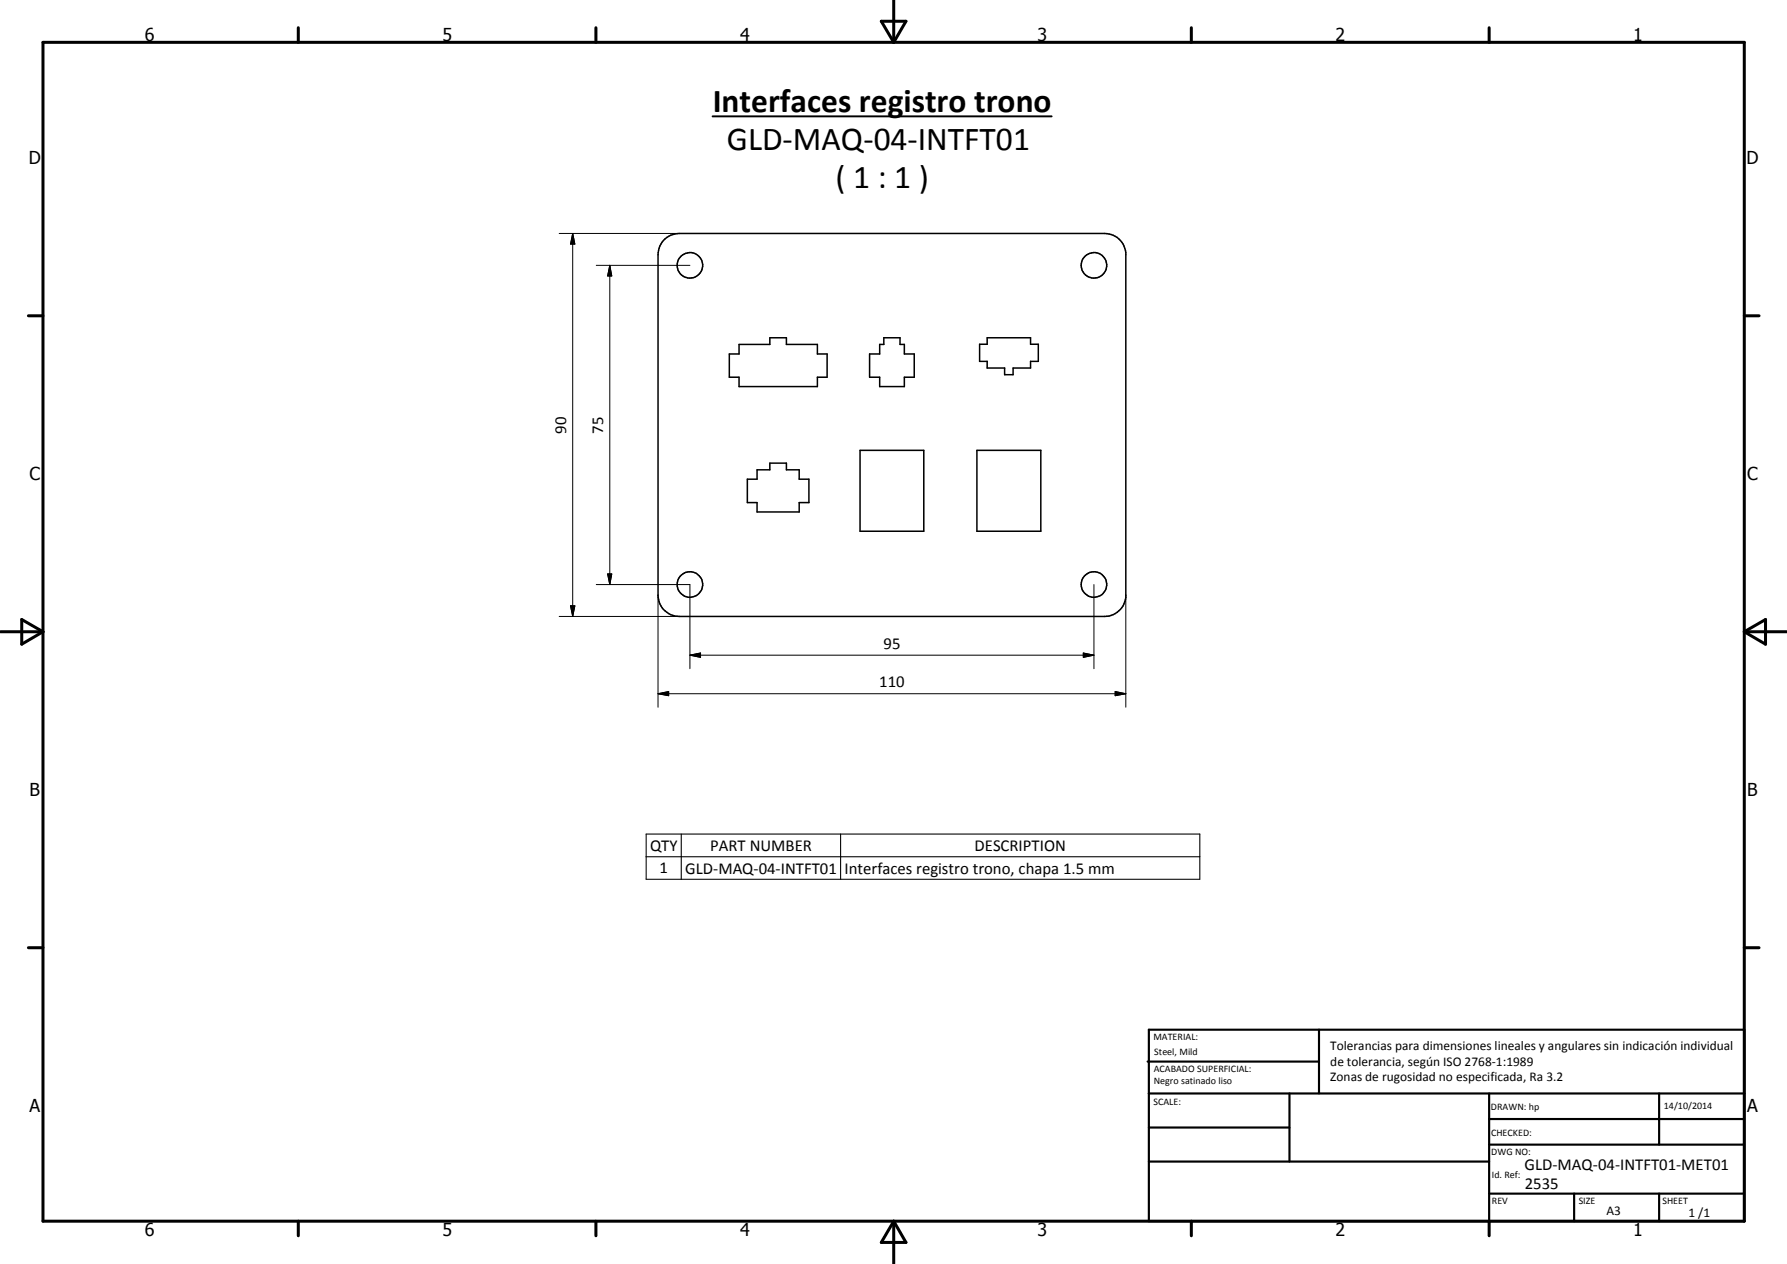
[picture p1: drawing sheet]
<svg xmlns="http://www.w3.org/2000/svg" width="420mm" height="297mm" viewBox="0 0 420 297" stroke-linecap="round" stroke-linejoin="round" font-family="sans-serif">
<g fill="none" stroke="#000" stroke-width=".35">
<path d="M156 56.5a5 5 0 0 1 3.7-1.6h100a5 5 0 0 1 5 4.5v81a5 5 0 0 1-5 4.5h-100a5 5 0 0 1-5-5v-80l.4-2.1zM207.8 79.4h3.8v1.5h1v2.3h2.4v5.4h-2.4v2.2h-5.8v-2.2h-2.3v-5.4h2.3v-2.3h1zM171.5 83.2h2.3v-2.3h7.2v-1.5h3.9v1.5h7.3v2.3h2.3v5.4h-2.3v2.2h-18.4v-2.2h-2.3zM230.3 80.9h1.8v-1.5h10.2v1.5h1.8v4h-1.8v1.6h-4.1v1.6h-2v-1.6h-4.1v-1.6h-1.8zM175.7 112.6h2.3v-2.2h3v-1.6h3.9v1.6h3v2.2h2.3v5.5h-2.3v2.2h-9.9v-2.2h-2.3zM202.2 105.8h15v19h-15zM229.7 105.8h15v19h-15z"/>
<circle cx="162.2" cy="62.4" r="3"/>
<circle cx="257.2" cy="62.3" r="3"/>
<circle cx="162.2" cy="137.4" r="3"/>
<circle cx="257.2" cy="137.3" r="3"/>
</g>
<path d="M167.5 27.3h79.8" fill="none" stroke="#000" stroke-width=".46"/>
<g fill="none" stroke="#000" stroke-width=".71">
<path d="M10.1 9.9h400v277.1h-400zM70.1 6.5v3.4M140.1 6.5v3.4M207.2 5h5.8l-2.9 4.9zM210.1 0v9.9M280.1 6.5v3.4M350.1 6.5v3.4M6.7 74.2h3.4M410.1 74.2h3.5M.1 148.5h10M5.1 145.6l5 2.9-5 2.9zM410.1 148.5h10"/>
<path d="M410.1 148.5l5-2.9v5.8zM6.7 222.7h3.4M410.1 222.7h3.5M70.1 287v3.4M140.1 287v3.4M210.1 287v10M210.1 287l2.9 5h-5.8zM280.1 287v3.4M350.1 287v3.4"/>
</g>
<g fill="none" stroke="#000" stroke-width=".51">
<path d="M269.8 249.5h40.3M270.1 242h140v45h-140zM270.1 257h140M303.2 257v16M310.1 242v15M350.1 257v30M390.1 257v12M270.1 265h33.1M270.1 273h80M350.1 269h60M350.1 263h60M350.1 280.5h60"/>
<path d="M370.1 280.5v6.5M390.1 280.5v6.5"/>
</g>
<path d="M151.9 196h130.2v10.6h-130.2zM160.2 196v10.6M197.6 196v10.6M151.9 201.3h130.2" fill="none" stroke="#000" stroke-width=".25"/>
<g fill="none" stroke="#000" stroke-width=".24">
<path d="M131.5 54.9h28.2M134.7 54.9l.5 2.5h-1.1zM134.7 54.9v90M140.2 62.4h22M143.4 62.4l.4 2.5h-.9zM143.4 62.4v75M140.2 137.4h22v19.7M142.9 134.9h.9l-.4 2.5zM154.7 139.9v26.3M257.2 137.4v19.7M264.7 139.9v26.3M131.5 144.9h28.2"/>
<path d="M134.1 142.4h1.1l-.5 2.5zM162.2 154l2.5-.5v1zM162.2 154h95M254.7 153.5l2.5 .5-2.5 .5zM154.7 163l2.5-.5v1zM154.7 163h110M262.2 162.5l2.5 .5-2.5 .5z"/>
</g>
<path d="M134.7 54.9l.5 2.5h-1.1zM143.4 62.4l.4 2.5h-.9zM142.9 134.9h.9l-.4 2.5zM134.1 142.4h1.1l-.5 2.5zM162.2 154l2.5-.5v1zM254.7 153.5l2.5 .5-2.5 .5zM154.7 163l2.5-.5v1zM262.2 162.5l2.5 .5-2.5 .5z" fill="#000"/>
<g font-size="7.9">
<text x="167.6" y="26.2">Interfaces registro trono</text>
<text x="170.9" y="35.3">GLD-MAQ-04-INTFT01</text>
<text x="196.5" y="44.3">( 1 : 1 )</text>
</g>
<g font-size="4.2">
<text x="34" y="9.6">6</text>
<text x="104" y="9.6">5</text>
<text x="174" y="9.6">4</text>
<text x="244" y="9.6">3</text>
<text x="314" y="9.6">2</text>
<text x="384" y="9.6">1</text>
<text x="6.8" y="38.7">D</text>
<text x="410.6" y="38.7">D</text>
<text x="7" y="112.9">C</text>
<text x="410.8" y="112.9">C</text>
<text x="7" y="187.1">B</text>
<text x="410.8" y="187.1">B</text>
<text x="7" y="261.4">A</text>
<text x="410.8" y="261.4">A</text>
<text x="34" y="290.4">6</text>
<text x="104" y="290.4">5</text>
<text x="174" y="290.4">4</text>
<text x="244" y="290.4">3</text>
<text x="314" y="290.4">2</text>
<text x="384" y="290.4">1</text>
</g>
<g font-size="3.9">
<text x="133.1" y="101.9" transform="rotate(-90 133.1 101.9)">90</text>
<text x="141.8" y="101.9" transform="rotate(-90 141.8 101.9)">75</text>
<text x="207.8" y="152.4">95</text>
<text x="206.7" y="161.5">110</text>
<text x="152.9" y="199.9">QTY</text>
<text x="167" y="199.9">PART NUMBER</text>
<text x="229.1" y="199.9">DESCRIPTION</text>
<text x="155.1" y="205.2">1</text>
<text x="161.1" y="205.3">GLD-MAQ-04-INTFT01</text>
<text x="198.6" y="205.4">Interfaces registro trono, chapa 1.5 mm</text>
<text x="358.5" y="275">GLD-MAQ-04-INTFT01-MET01</text>
<text x="358.5" y="279.4">2535</text>
</g>
<g font-size="3.1">
<text x="312.7" y="246.8">Tolerancias para dimensiones lineales y angulares sin indicación individual</text>
<text x="312.7" y="250.4">de tolerancia, según ISO 2768-1:1989</text>
<text x="312.7" y="254">Zonas de rugosidad no especificada, Ra 3.2</text>
<text x="377.7" y="285.6">A3</text>
<text x="397" y="285.9">1 /1</text>
</g>
<g font-size="2.4">
<text x="271.2" y="244.4">MATERIAL:</text>
<text x="271.3" y="252">ACABADO SUPERFICIAL:</text>
<text x="271.4" y="247.9">Steel, Mild</text>
<text x="271.3" y="254.6">Negro satinado liso</text>
<text x="271.2" y="259.7">SCALE:</text>
<text x="350.6" y="260.8">DRAWN: hp</text>
<text x="391.2" y="260.6">14/10/2014</text>
<text x="350.6" y="267">CHECKED:</text>
<text x="350.6" y="271.4">DWG NO:</text>
<text x="350.8" y="276.9">Id. Ref:</text>
<text x="350.8" y="282.8">REV</text>
<text x="371.2" y="282.9">SIZE</text>
<text x="390.9" y="282.9">SHEET</text>
</g>
</svg>
